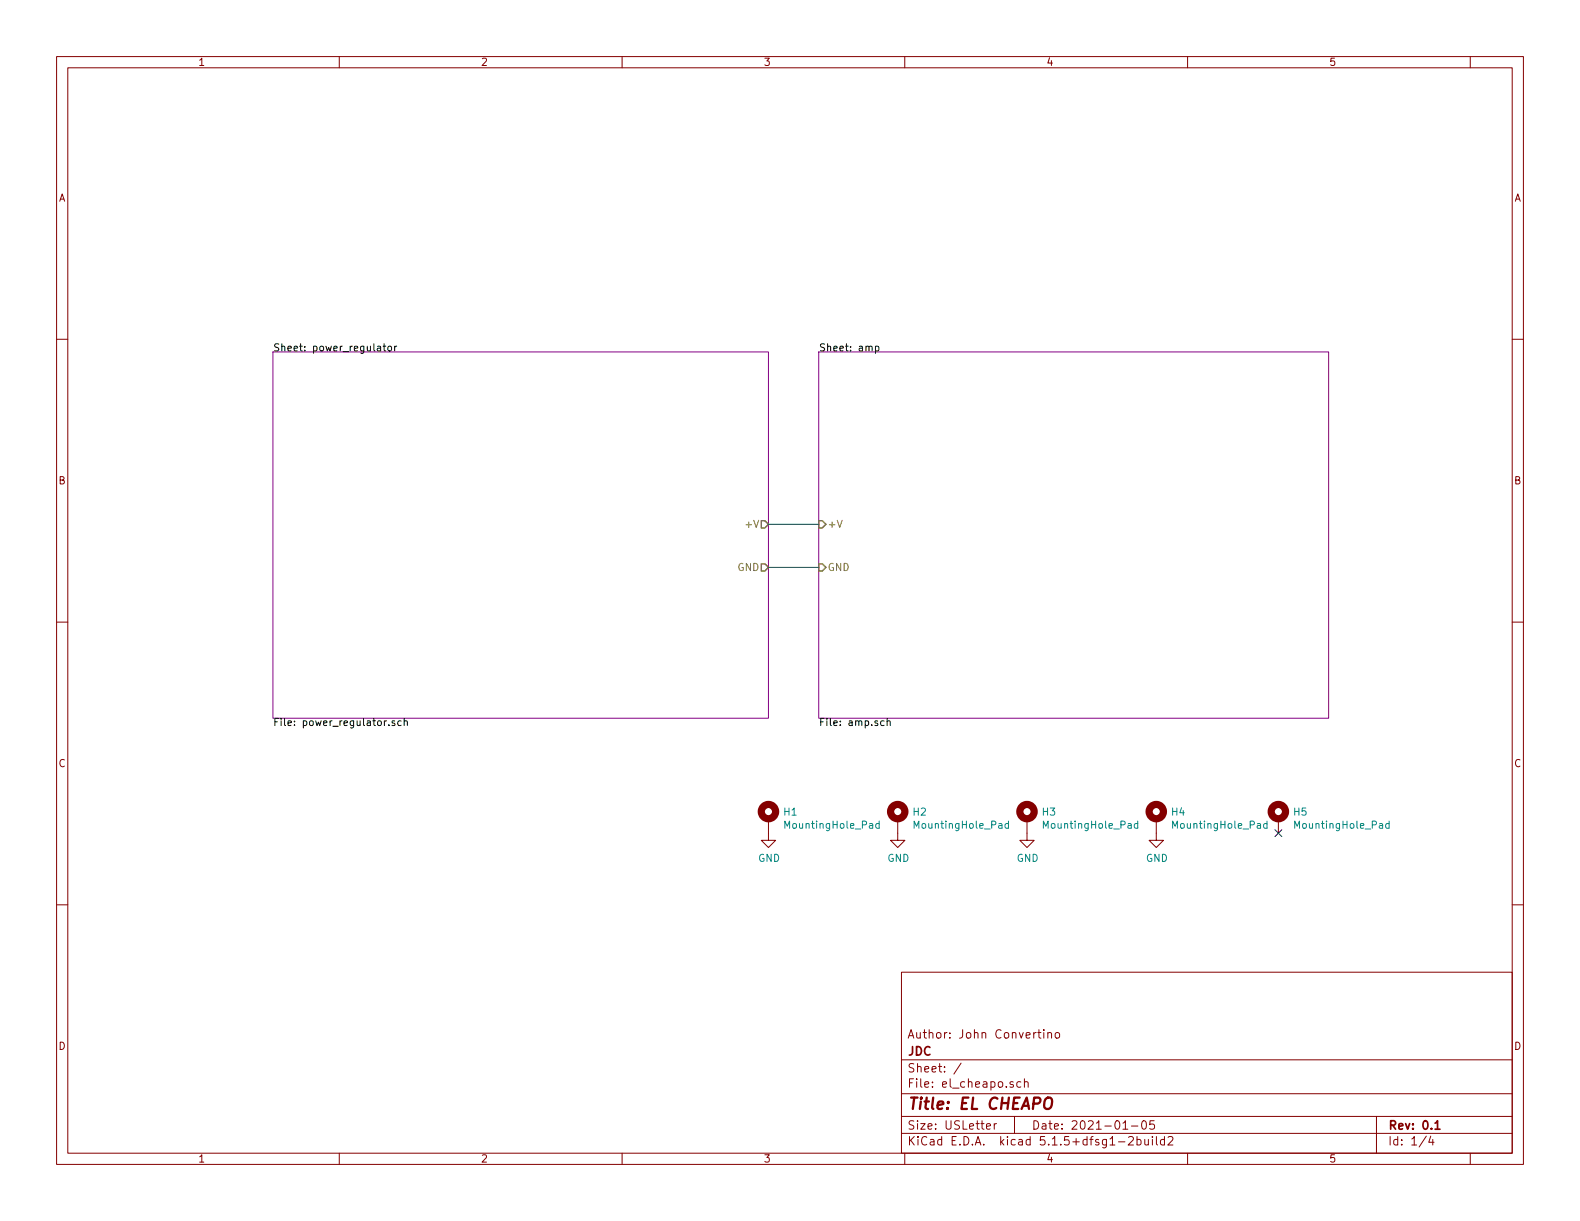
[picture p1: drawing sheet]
<svg xmlns="http://www.w3.org/2000/svg" width="279mm" height="216mm" viewBox="0 0 279 216" stroke-linecap="round" stroke-linejoin="round" font-family="sans-serif">
<g fill="none" stroke="#840000" stroke-width=".18">
<path d="M10 10h259.4v195.9h-259.4zM12 12h255.4v191.9h-255.4zM60 10v2M110 10v2M160 10v2M210 10v2M260 10v2M10 60h2M267.4 60h2M10 110h2M267.4 110h2M10 160h2"/>
<path d="M135.9 144.8v3.8h1.3l-1.3 1.3-1.3-1.3h1.3M158.7 144.8v3.8h1.3l-1.3 1.3-1.2-1.3h1.2M181.6 144.8v3.8h1.3l-1.3 1.3-1.3-1.3h1.3M204.5 144.8v3.8h1.2l-1.2 1.3-1.3-1.3h1.3M226.1 144.8v2.5M267.4 160h2M159.4 171.9h108v32h-108zM159.4 197.4h108M159.4 193.4h108M159.4 187.4h108M170 188l-1.3 1.9M174.4 199.2l.8-.2-.1-.2-.4-.1-.3 .2 .1 .7h.6"/>
<path d="M175.8 198.7v1M176.2 198.7l-.3 .1-.1 .2M179.2 191.3a.37 .37 0 0 0-.6 .2l.1 .2 .5 .1v.2l-.2 .3-.4-.1M179.4 197.4v3M180.5 191.3h-.4l-.3 .2 .1 .6 .2 .2 .4-.1M181.2 191.4v-.1a.37 .37 0 0 1 .6 .2v.8M181.2 190.8v1.5M183.5 182.6h.6M183.7 182.1v1.3l.4 .2M184.6 182.1v.1M184.6 182.6v1M185.3 182.7h.1a.37 .37 0 0 1 .6 .1v.8"/>
<path d="M185.3 182.6v1M186.7 182.7l.4-.1 .3 .3v.4l-.3 .3-.4-.1-.1-.2zM198.6 199.7h.8M200.1 199.1h1.1M202 198.3l.4-.1a.94 .94 0 0 1 0 1.5 .82 .82 0 0 1-.4-1.4zM204.1 198.2h-.7l-.1 .7 .2-.1h.5l.2 .2-.1 .5-.2 .2-.6-.2M243.4 197.4v6.5M60 203.9v2M110 203.9v2M159.4 200.4h108M160 203.9v2M197.8 201.9h1.1"/>
<path d="M199.6 201.1l.2-.1h.4l.2 .4-.9 1.1h.9M201.1 201.5h.4l.3 .3-.1 .6h-.6M201.1 201v1.5M202.4 201.5l.1 .9 .3 .1 .3-.2M203.1 201.5v1M203.8 201v.1M203.8 201.5v1M204.5 201v1.3l.2 .2M205.9 201.5h-.4l-.3 .3 .1 .5 .2 .2 .4-.1M205.9 201v1.5M206.6 201.1l.2-.1h.3l.3 .4-.9 1.1h.9M210 203.9v2"/>
<path d="M252.2 200.9l-1.2 1.9M253 200.9l-.3 1.1h.9M253.4 201.5v1M260 203.9v2"/>
</g>
<path d="M253.8 198.6l.4-.4v1.5M253.8 199.7h.8" fill="none" stroke="#840000" stroke-width=".3"/>
<path d="M184.9 194.4a.67 .67 0 0 1 1.1 0 1.43 1.43 0 0 1-.6 1.7l-.5-.1a1.41 1.41 0 0 1 0-1.6z" fill="none" stroke="#840000" stroke-width=".41"/>
<path d="M48.3 62.2h87.6v64.8h-87.6zM144.8 62.2h90.1v64.8h-90.1z" fill="none" stroke="#840084" stroke-width=".18"/>
<g fill="none" stroke="#000" stroke-width=".18">
<path d="M66.8 61.3h.5v.8M67.3 61.5l-.4 .1-.2 .1 .2 .4 .4-.1M67.7 61.2h.5M67.9 60.8v1.1l.3 .2M68.7 61.3l.3-.1 .2 .1-.1 .7-.3 .1-.2-.3zM69.8 61.2v.9M70.2 61.2l-.3 .1-.1 .1M154.8 61.3l.4-.1 .2 .2-.1 .6h-.5M154.8 61.2v1.3M68.8 128.2v.1M69.8 127.5h-.3l-.2 .1 .1 .2 .4 .1v.3h-.5M70.9 127.5h-.3l-.3 .2 .2 .5h.4"/>
<path d="M71.5 127.6l.2-.1h.3v.8M71.5 127v1.3M156.3 127.5h-.3l-.3 .2 .2 .5h.4M156.9 127.6l.1-.1h.4v.8M156.9 127v1.3"/>
</g>
<path d="M134.6 99.7h.7l.6 .6-.6 .7h-.7zM134.6 92.1h.7l.6 .6-.6 .6h-.7zM144.8 99.7h.6l.6 .6-.6 .7h-.6zM144.8 92.1h.6l.6 .6-.6 .6h-.6z" fill="none" stroke="#848400" stroke-width=".25"/>
<g fill="none" stroke="#840000" stroke-width="1.3">
<circle cx="135.9" cy="143.5" r="1.27"/>
<circle cx="158.7" cy="143.5" r="1.27"/>
<circle cx="181.6" cy="143.5" r="1.27"/>
<circle cx="204.5" cy="143.5" r="1.27"/>
<circle cx="226.1" cy="143.5" r="1.27"/>
</g>
<path d="M155.5 145.7l-.4-.1-.2 .2 .1 .6h.5M155.5 145.2v1.3M178.3 145.7l-.3-.1-.3 .2 .2 .6h.4M178.3 145.2v1.3M201.2 145.7l-.4-.1-.2 .2 .1 .6h.5M201.2 145.2v1.3M224.1 145.7l-.4-.1-.3 .2 .2 .6h.5M224.1 145.2v1.3M245.6 145.7l-.3-.1-.3 .2 .2 .6h.4M245.6 145.2v1.3" fill="none" stroke="#008484" stroke-width=".18"/>
<path d="M135.9 92.7h8.9M135.9 100.3h8.9" fill="none" stroke="#008400" stroke-width=".18"/>
<path d="M225.5 146.7l1.2 1.2M226.7 146.7l-1.2 1.2" fill="none" stroke="#000084" stroke-width=".18"/>
<text font-size="2.8" fill="#840000" x="160.4" y="196.2">Title: EL CHEAPO</text>
<g font-size="2.1" fill="#840000">
<text x="160.4" y="183.6">Author: John Convertino</text>
<text x="160.4" y="189.6">Sheet: /</text>
<text x="160.4" y="186.6">JDC</text>
<text x="160.4" y="192.3">File: el_cheapo.sch</text>
<text x="160.4" y="202.5">KiCad E.D.A. kicad 5.1.5+dfsg1-2build2</text>
<text x="160.4" y="199.7">Size: USLetter</text>
<text x="182.4" y="199.7">Date: 2021-01-05</text>
<text x="245.4" y="199.7">Rev: 0.1</text>
<text x="245.4" y="202.5">Id: 1/4</text>
</g>
<g font-size="1.8" fill="#840000">
<text x="35" y="11.6">1</text>
<text x="85" y="11.6">2</text>
<text x="135" y="11.6">3</text>
<text x="185" y="11.6">4</text>
<text x="235" y="11.6">5</text>
<text x="10.4" y="35.6">A</text>
<text x="267.8" y="35.6">A</text>
<text x="10.4" y="85.6">B</text>
<text x="267.8" y="85.6">B</text>
<text x="10.4" y="135.6">C</text>
<text x="267.8" y="135.6">C</text>
<text x="10.4" y="185.6">D</text>
<text x="267.8" y="185.6">D</text>
<text x="35" y="205.5">1</text>
<text x="85" y="205.5">2</text>
<text x="135" y="205.5">3</text>
<text x="185" y="205.5">4</text>
<text x="235" y="205.5">5</text>
</g>
<g font-size="1.8">
<text x="48.3" y="62.1">Sheet: power_regulator</text>
<text x="144.8" y="62.1">Sheet: amp</text>
<text x="48.3" y="128.4">File: power_regulator.sch</text>
<text x="144.8" y="128.4">File: amp.sch</text>
</g>
<g font-size="1.8" fill="#848400">
<text x="132.2" y="93.3">+V</text>
<text x="146.3" y="93.3">+V</text>
<text x="130.4" y="101">GND</text>
<text x="146.3" y="101">GND</text>
</g>
<g font-size="1.8" fill="#008484">
<text x="138.7" y="144.2">H1</text>
<text x="139.1" y="146.5">MountingHole_Pad</text>
<text x="161.5" y="144.2">H2</text>
<text x="162" y="146.5">MountingHole_Pad</text>
<text x="184.4" y="144.2">H3</text>
<text x="184.9" y="146.5">MountingHole_Pad</text>
<text x="207.2" y="144.2">H4</text>
<text x="207.7" y="146.5">MountingHole_Pad</text>
<text x="228.8" y="144.2">H5</text>
<text x="229.3" y="146.5">MountingHole_Pad</text>
<text x="134.1" y="152.4">GND</text>
<text x="156.9" y="152.4">GND</text>
<text x="179.8" y="152.4">GND</text>
<text x="202.6" y="152.4">GND</text>
</g>
</svg>
